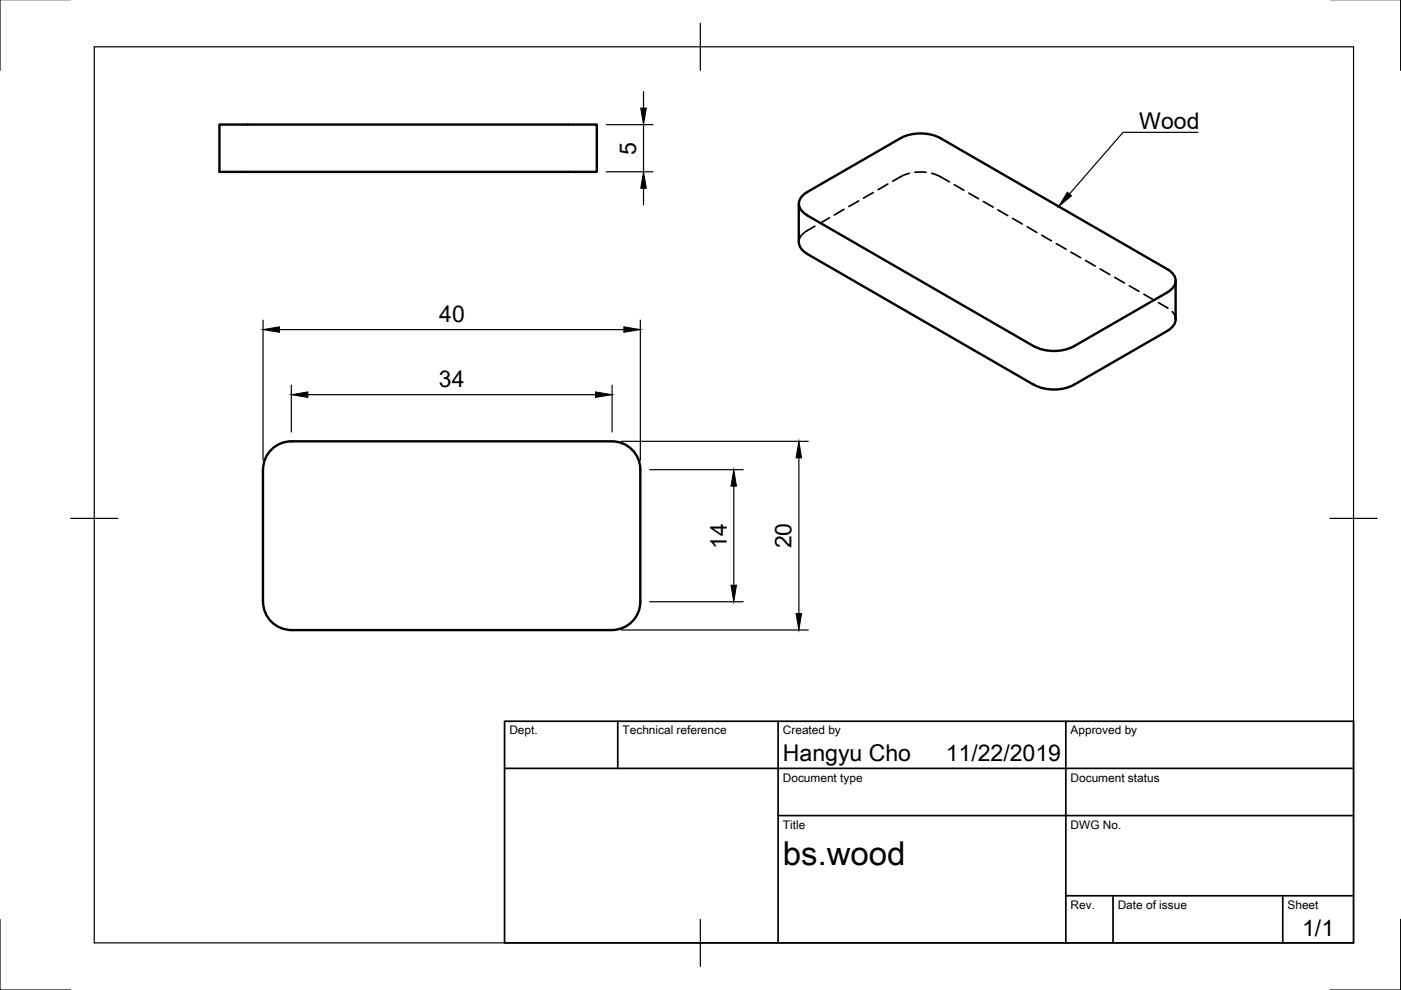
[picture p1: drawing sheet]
<svg xmlns="http://www.w3.org/2000/svg" width="297mm" height="210mm" viewBox="0 0 297 210" stroke-linecap="round" stroke-linejoin="round" font-family="sans-serif">
<!-- layer: Visible -->
<path d="M46.5 26.4h80v10h-80zM169.4 43.2v8.2a3 3 0 0 0 1.7 2.4M171.1 40.7l19.8-11.4a9.4 9.4 0 0 1 8.5 0l48.1 27.8a2.53 2.53 0 0 1 1.2 3.9l-1.2 1M171.1 53.8l48.1 27.8a9.4 9.4 0 0 0 8.5 0l19.8-11.4M171.1 45.6l48.1 27.8a9.4 9.4 0 0 0 8.5 0l19.8-11.4M171.1 40.7a2.54 2.54 0 0 0-1.2 3.9l1.2 1M249.3 59.5v8.2a3 3 0 0 1-1.8 2.4M57.5 95.3a6 6 0 0 1 4.3-1.7h68a6 6 0 0 1 6 6v28a6 6 0 0 1-6 6h-68a6 6 0 0 1-6-6v-28a6 6 0 0 1 1.7-4.3z" fill="none" stroke="#000" stroke-width=".51"/>
<!-- layer: Hidden -->
<g fill="none" stroke="#000" stroke-width=".36">
<path d="M188.2 39l-2 1.2M192.8 36.7l-1.4 .5-2.1 1.2M194 36.5h2.3M197.5 36.7l1.4 .5 2.4 1.4M202.3 39.2l2.1 1.1M172.8 48a7.2 7.2 0 0 0-3.1 2.2l-.3 1.2M175.9 46.2l-2.1 1.2M178.9 44.4l-2 1.2M182.1 42.6l-2.1 1.2M185.1 40.8l-2 1.2M205.4 41l2.1 1.1M208.5 42.7l2.1 1.2"/>
<path d="M211.6 44.5l2.1 1.2M214.7 46.3l2 1.2M217.8 48.1l2 1.2M220.9 49.9l2 1.2M224 51.7l2 1.1M227.1 53.5l2 1.1M230.2 55.2l2 1.2M233.3 57l2 1.2M236.3 58.8l2.1 1.2M239.4 60.6l2.1 1.2M242.5 62.4l2.1 1.2M245.6 64.2l2 1.1"/>
<path d="M248.5 66.1l.6 .8 .2 .8"/>
</g>
<!-- layer: Border -->
<path d="M0 -.1v15M297 -.1v15M20 9.9h267v190h-267zM148.5 4.9v10M15 109.9h10M282 109.9h10M0 194.9v15h15M148.5 194.9v10M297 194.9v15h-15" fill="none" stroke="#000" stroke-width=".25"/>
<!-- layer: TitleBlock -->
<path d="M107 152.9h180v47h-180zM131 152.9v10M165 152.9v47M226 152.9v47M107 162.9h180M165 172.9h122M226 189.9h61M236 189.9v10M272 189.9v10" fill="none" stroke="#000" stroke-width=".36"/>
<!-- layer: Dimensions -->
<g fill="none" stroke="#000" stroke-width=".25">
<path d="M136.4 19.4v3.5M128.5 26.4h9.9M128.5 36.4h9.9M136.4 26.4v10M136.4 39.9v3.5M55.8 67.9v29.7M59.3 69.9h73M135.8 67.9v29.7M61.8 81.7v9.9M65.3 83.7h61M129.8 81.7v9.9M131.8 93.6h39.6"/>
<path d="M137.8 99.6h19.8M169.4 97.1v33M155.6 103.1v21M131.8 133.6h39.6M137.8 127.6h19.8"/>
</g>
<path d="M135.8 22.9h1.2l-.6 3.5zM136.4 36.4l.6 3.5h-1.2zM55.8 69.9l3.5-.6v1.2zM132.3 69.3l3.5 .6-3.5 .6zM61.8 83.7l3.5-.6v1.2zM126.3 83.1l3.5 .6-3.5 .6zM169.4 93.6l.5 3.5h-1.1zM155.6 99.6l.5 3.5h-1.1zM155 124.1h1.1l-.5 3.5zM168.8 130.1h1.1l-.5 3.5z" fill="#000" stroke="#000" stroke-width=".21"/>
<!-- layer: Annotations -->
<path d="M226.3 40.8l.9 .7-2.7 2.3z" fill="#000" stroke="#000" stroke-width=".21"/>
<path d="M254 28.1h-15.9l-11.4 13" fill="none" stroke="#000" stroke-width=".25"/>
<text font-size="7" x="166" y="183.4">bs.wood</text>
<g font-size="4.9">
<text x="241.6" y="27.4">Wood</text>
<text x="134.9" y="32.8" transform="rotate(-90 134.9 32.8)">5</text>
<text x="93.1" y="68.3">40</text>
<text x="93.1" y="82.1">34</text>
<text x="154.1" y="116.5" transform="rotate(-90 154.1 116.5)">14</text>
<text x="167.8" y="116.3" transform="rotate(-90 167.8 116.3)">20</text>
<text x="166" y="161.4">Hangyu Cho</text>
<text x="200.5" y="161.4">11/22/2019</text>
<text x="276.1" y="198.5">1/1</text>
</g>
<g font-size="2.5">
<text x="108" y="155.7">Dept.</text>
<text x="132" y="155.7">Technical reference</text>
<text x="166" y="155.7">Created by</text>
<text x="227" y="155.7">Approved by</text>
<text x="166" y="165.7">Document type</text>
<text x="227" y="165.7">Document status</text>
<text x="166" y="175.7">Title</text>
<text x="227" y="175.7">DWG No.</text>
<text x="227" y="192.7">Rev.</text>
<text x="237" y="192.7">Date of issue</text>
<text x="273" y="192.7">Sheet</text>
</g>
</svg>
